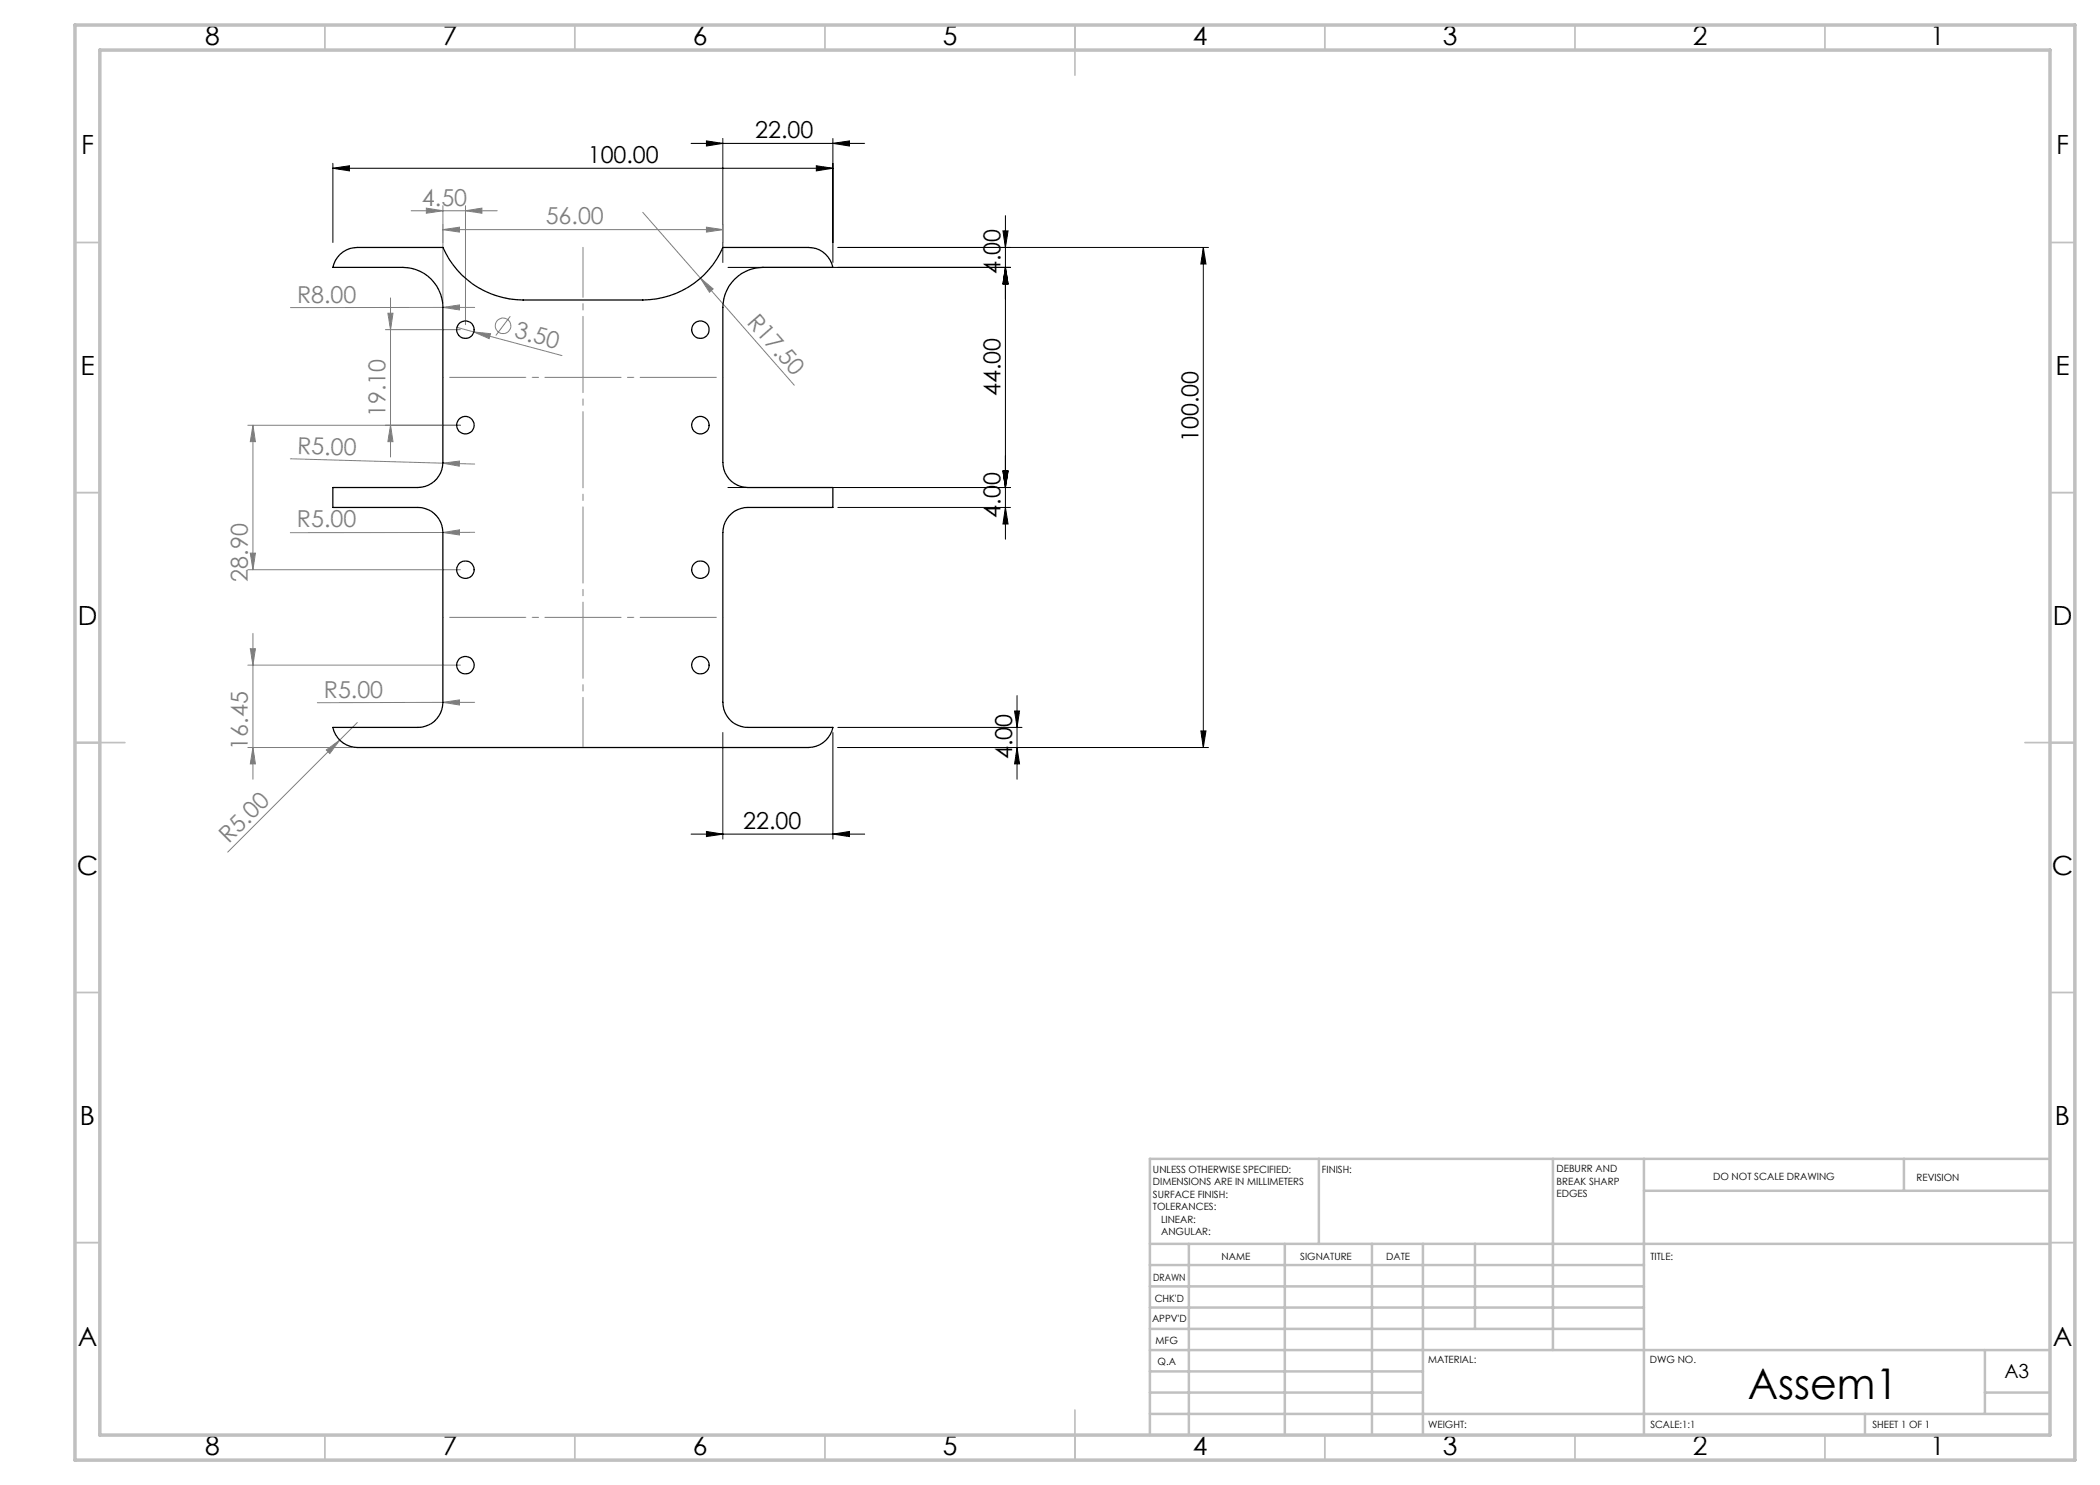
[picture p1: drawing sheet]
<svg xmlns="http://www.w3.org/2000/svg" width="420mm" height="297mm" viewBox="0 0 420 297" stroke-linecap="round" stroke-linejoin="round" font-family="sans-serif">
<g fill="none" stroke="#808080" stroke-width=".2">
<path d="M78.1 59.6v31.8M82.2 42.2h17.2M85.3 41.6l3.3 .6-3.3 .4zM88.6 45.9l3.3-.5v1zM88.6 41.1v19.4M88.6 45.9h56M93.1 42.2l3.3-.6v1zM93.1 41.1v23.8M128.6 42.5l30.3 34.5M140.1 55.6l2.5 2.2-.7 .7zM141.3 45.4l3.3 .5-3.3 .5zM144.6 44.9v3.6"/>
<path d="M77.1 65.9h15M77.6 62.6h1l-.5 3.3zM88.6 61.5l3.3-.5v1zM91.4 65.5l3.4 .9M94.8 66.4l3.3 .3-.3 1zM94.8 66.4l17.6 4.7M94.9 61.5h-36.8M102.1 63.2l-2.9 3.9M49.6 85.1h42.5M50.6 85.1l.5 3.2h-1zM50.6 85.1v28.8M58.1 91.8l36.8 1"/>
<path d="M78.1 85.1l.5 3.2h-1zM88.6 92.6l3.3-.4v1zM49.6 113.9h42.5M50.1 110.6h1l-.5 3.3zM88.6 106.5l3.3-.5v1zM88.6 106.5h-30.5M94.9 106.5h-6.3M49.6 133h42.5M50.1 129.7h1l-.5 3.3zM50.6 126.7v29.2M49.6 149.5h20.9M50.6 149.5l.5 3.3h-1z"/>
<path d="M65.3 150l2.6-2-1.9 2.7zM71.5 144.5l-26 25.9M88.6 140.5l3.3-.5v1zM88.6 140.5h-25.1M88.6 140.5h6.3"/>
<circle cx="100.6" cy="65.2" r="1.56"/>
</g>
<g fill="none" stroke="#000" stroke-width=".2">
<path d="M66.6 33.7l3.3-.5v1zM66.6 32.7v15.8M66.6 33.7h100M138.2 28.7h34.7M141.3 28.2l3.3 .5-3.3 .5zM144.6 27.7v24.8M163.3 33.2l3.3 .5-3.3 .5zM166.6 28.7l3.3-.5v1zM166.6 27.7v24.8M145.6 53.5h56.5M167.6 49.5h74.1M200.6 46.2h1l-.5 3.3z"/>
<path d="M201.1 53.5l.5 3.3h-1zM201.1 43.1v64.7M240.7 49.5v100M240.7 49.5l.5 3.3h-1zM145.6 97.5h56.5M200.6 94.2h1l-.5 3.3zM167.6 101.5h34.5M201.1 101.5l.5 3.3h-1zM203.4 139.1v16.8M144.6 146.5v21.3M166.6 146.5v21.3M167.6 145.5h36.8"/>
<path d="M202.9 142.2h1l-.5 3.3zM203.4 149.5l.5 3.3h-1zM240.2 146.2h1l-.5 3.3zM241.7 149.5h-74.1M138.2 166.8h34.7M141.3 166.3l3.3 .5-3.3 .5zM166.6 166.8l3.3-.5v1z"/>
</g>
<g fill="none" stroke="#c0c0c0" stroke-width=".35">
<path d="M65 5v5M115 5v5M165 5v5M215 5v10M265 5v5M315 5v5M365 5v5M15 48.5h5M410 48.5h5M15 98.5h5M410 98.5h5M15 148.5h10"/>
<path d="M405 148.5h10M15 198.5h5M410 198.5h5M15 248.5h5M410 248.5h5M65 287v5M115 287v5M165 287v5M215 282v10M265 287v5M315 287v5M365 287v5"/>
</g>
<g fill="none" stroke="#c0c0c0" stroke-width=".5">
<path d="M263.8 231.8v17M310.6 231.8v38.2M328.8 231.8v55.2M328.8 238.2h81.2M380.8 231.8v6.4M410 231.8h-180v55.2M230 248.8h180M230 257.3h98.8M230 253h98.8M237.8 248.8v38.2M257 248.8v38.2M274.4 248.8v38.2"/>
<path d="M284.6 248.8v38.2M295 248.8v17M230 265.8h98.8M230 261.5h98.8M230 278.5h54.6M230 274.3h54.6M230 270h180M397 278.5h13M397 270v12.8M230 282.8h180M373 282.8v4.2"/>
</g>
<path d="M15 5h400v287h-400zM20 10h390v277h-390z" fill="none" stroke="#c0c0c0" stroke-width=".7"/>
<path d="M88.6 75.5h56M88.6 123.5h56" fill="none" stroke="#808080" stroke-width=".2" stroke-dasharray="15.2 1.3 1.3 1.3" stroke-dashoffset="-1.3"/>
<path d="M116.6 49.5v100" fill="none" stroke="#808080" stroke-width=".2" stroke-dasharray="15.2 1.3 1.3 1.3" stroke-dashoffset="5.2"/>
<g fill="#000">
<path d="M66.6 33.7l3.3-.5v1zM163.3 33.2l3.3 .5-3.3 .5zM141.3 28.2l3.3 .5-3.3 .5zM166.6 28.7l3.3-.5v1z"/>
<path d="M200.6 94.2h1l-.5 3.3zM201.1 53.5l.5 3.3h-1zM201.1 53.5l.5 3.3h-1zM200.6 46.2h1l-.5 3.3zM201.1 101.5l.5 3.3h-1zM200.6 94.2h1l-.5 3.3z"/>
<path d="M202.9 142.2h1l-.5 3.3zM203.4 149.5l.5 3.3h-1z"/>
<path d="M240.2 146.2h1l-.5 3.3zM240.7 49.5l.5 3.3h-1z"/>
<path d="M166.6 166.8l3.3-.5v1zM141.3 166.3l3.3 .5-3.3 .5z"/>
</g>
<g fill="#808080">
<path d="M88.6 92.6l3.3-.4v1z"/>
<path d="M88.6 140.5l3.3-.5v1z"/>
<path d="M88.6 106.5l3.3-.5v1z"/>
<path d="M88.6 61.5l3.3-.5v1z"/>
<path d="M65.3 150l2.6-2-1.9 2.7z"/>
<path d="M140.1 55.6l2.5 2.2-.7 .7z"/>
<path d="M94.8 66.4l3.3 .3-.3 1z"/>
<path d="M85.3 41.6l3.3 .6-3.3 .4zM93.1 42.2l3.3-.6v1z"/>
<path d="M88.6 45.9l3.3-.5v1zM141.3 45.4l3.3 .5-3.3 .5z"/>
<path d="M77.6 62.6h1l-.5 3.3zM78.1 85.1l.5 3.2h-1zM50.1 129.7h1l-.5 3.3zM50.6 149.5l.5 3.3h-1zM50.6 85.1l.5 3.2h-1zM50.1 110.6h1l-.5 3.3z"/>
</g>
<g fill="none" stroke="#000" stroke-width=".25">
<path d="M68 50.9a5 5 0 0 1 3.5-1.4h17.1a17.5 17.5 0 0 0 16 10.5h24a17.5 17.5 0 0 0 16-10.5h17.1a5 5 0 0 1 4.9 4h-14a8.1 8.1 0 0 0-8 8v31a5 5 0 0 0 5 5h17v4h-17a5 5 0 0 0-5 5v34a5 5 0 0 0 5 5h17a5.1 5.1 0 0 1-4.9 4h-90.2a5.1 5.1 0 0 1-4.9-4h17a5 5 0 0 0 5-5v-34a5 5 0 0 0-5-5h-17v-4h17a5 5 0 0 0 5-5v-31a8 8 0 0 0-8-8h-14a5.1 5.1 0 0 1 1.4-2.6z"/>
<circle cx="93.1" cy="65.9" r="1.75"/>
<circle cx="140.1" cy="65.9" r="1.75"/>
<circle cx="93.1" cy="85" r="1.75"/>
<circle cx="140.1" cy="85" r="1.74"/>
<circle cx="93.1" cy="113.9" r="1.76"/>
<circle cx="140.1" cy="113.9" r="1.76"/>
<circle cx="93.1" cy="133" r="1.75"/>
<circle cx="140.1" cy="133" r="1.74"/>
</g>
<text font-size="8.5" x="349.6" y="279.7">Assem1</text>
<g font-size="5.3">
<text x="41" y="9">8</text>
<text x="88.5" y="9">7</text>
<text x="138.5" y="9">6</text>
<text x="188.5" y="9">5</text>
<text x="238.5" y="9">4</text>
<text x="288.5" y="9">3</text>
<text x="338.5" y="9">2</text>
<text x="386" y="9">1</text>
<text x="16.2" y="30.8">F</text>
<text x="411.2" y="30.8">F</text>
<text x="16.1" y="75">E</text>
<text x="411.1" y="75">E</text>
<text x="15.5" y="125">D</text>
<text x="410.5" y="125">D</text>
<text x="15.4" y="175">C</text>
<text x="410.4" y="175">C</text>
<text x="16" y="225">B</text>
<text x="411" y="225">B</text>
<text x="15.5" y="269.3">A</text>
<text x="410.5" y="269.3">A</text>
<text x="41" y="291">8</text>
<text x="88.5" y="291">7</text>
<text x="138.5" y="291">6</text>
<text x="188.5" y="291">5</text>
<text x="238.5" y="291">4</text>
<text x="288.5" y="291">3</text>
<text x="338.5" y="291">2</text>
<text x="386" y="291">1</text>
</g>
<g font-size="4.7">
<text x="151" y="27.7">22.00</text>
<text x="117.5" y="32.6">100.00</text>
<text x="200.1" y="54.8" transform="rotate(-90 200.1 54.8)">4.00</text>
<text x="200.1" y="79.3" transform="rotate(-90 200.1 79.3)">44.00</text>
<text x="239.7" y="88.4" transform="rotate(-90 239.7 88.4)">100.00</text>
<text x="200.1" y="103.5" transform="rotate(-90 200.1 103.5)">4.00</text>
<text x="202.4" y="151.9" transform="rotate(-90 202.4 151.9)">4.00</text>
<text x="148.7" y="165.8">22.00</text>
</g>
<g font-size="4.7" fill="#808080">
<text x="84.4" y="41.1">4.50</text>
<text x="109.1" y="44.9">56.00</text>
<text x="59.4" y="60.5">R8.00</text>
<text x="149.2" y="64.5" transform="rotate(49 149.2 64.5)">R17.50</text>
<text x="102.7" y="67.5" transform="rotate(15 102.7 67.5)">3.50</text>
<text x="77.1" y="83.4" transform="rotate(-90 77.1 83.4)">19.10</text>
<text x="59.4" y="90.8" transform="rotate(2 59.4 90.8)">R5.00</text>
<text x="59.4" y="105.5">R5.00</text>
<text x="49.6" y="116.3" transform="rotate(-90 49.6 116.3)">28.90</text>
<text x="64.8" y="139.5">R5.00</text>
<text x="49.6" y="149.9" transform="rotate(-90 49.6 149.9)">16.45</text>
<text x="45.8" y="168.8" transform="rotate(-45 45.8 168.8)">R5.00</text>
</g>
<text font-size="3.9" x="400.9" y="275.5">A3</text>
<g font-size="2">
<text x="230.6" y="234.6">UNLESS OTHERWISE SPECIFIED:</text>
<text x="230.6" y="237.1">DIMENSIONS ARE IN MILLIMETERS</text>
<text x="230.6" y="239.6">SURFACE FINISH:</text>
<text x="264.4" y="234.6">FINISH:</text>
<text x="311.3" y="234.5">DEBURR AND</text>
<text x="311.3" y="237">BREAK SHARP</text>
<text x="311.3" y="239.5">EDGES</text>
<text x="342.6" y="236">DO NOT SCALE DRAWING</text>
<text x="383.3" y="236.2">REVISION</text>
<text x="230.6" y="242.1">TOLERANCES:</text>
<text x="232.2" y="244.6">LINEAR:</text>
<text x="232.2" y="247.1">ANGULAR:</text>
<text x="244.3" y="252">NAME</text>
<text x="260" y="251.9">SIGNATURE</text>
<text x="277.2" y="251.9">DATE</text>
<text x="330.1" y="251.9">TITLE:</text>
<text x="230.6" y="256.1">DRAWN</text>
<text x="230.9" y="260.3">CHK'D</text>
<text x="230.4" y="264.4">APPV'D</text>
<text x="231.1" y="268.8">MFG</text>
<text x="231.5" y="273">Q.A</text>
<text x="285.6" y="272.5">MATERIAL:</text>
<text x="330" y="272.5">DWG NO.</text>
<text x="285.6" y="285.5">WEIGHT:</text>
<text x="330.1" y="285.6">SCALE:1:1</text>
<text x="374.5" y="285.6">SHEET 1 OF 1</text>
</g>
</svg>
